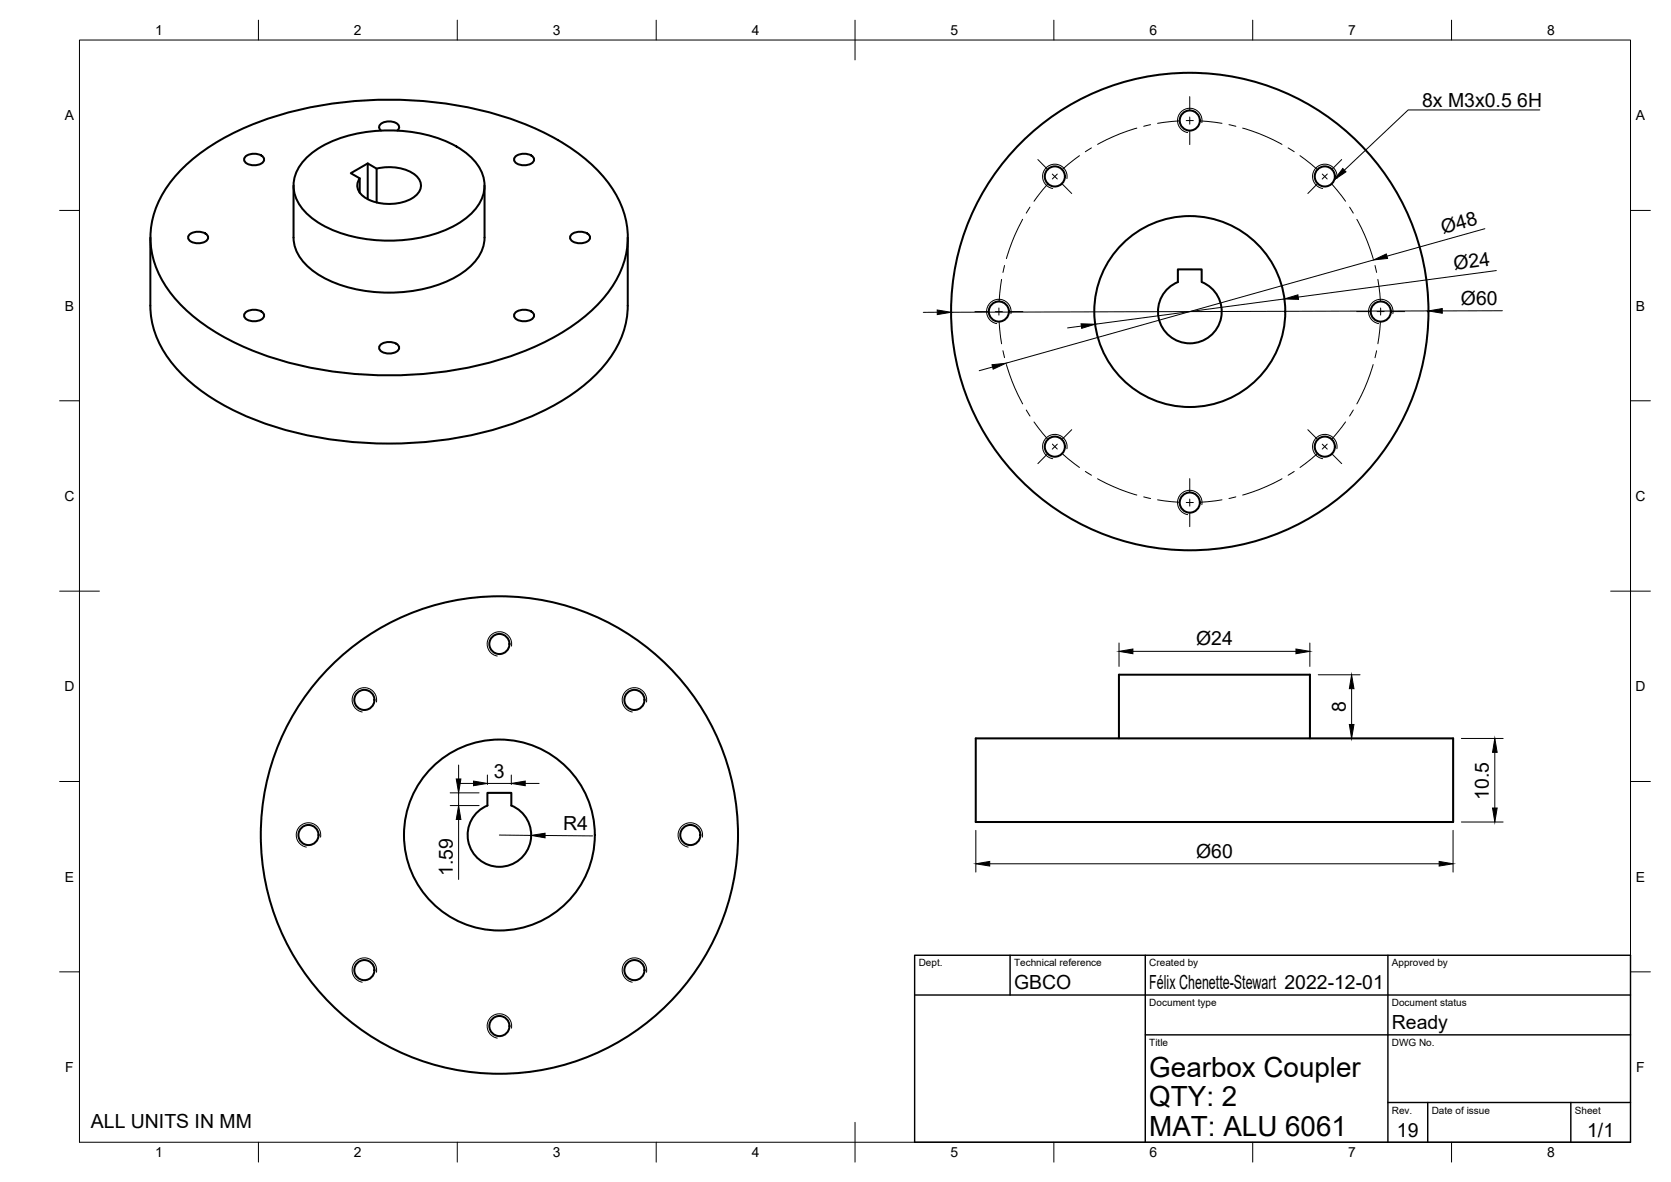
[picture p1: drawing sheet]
<svg xmlns="http://www.w3.org/2000/svg" width="420mm" height="297mm" viewBox="0 0 420 297" stroke-linecap="round" stroke-linejoin="round" font-family="sans-serif">
<!-- layer: Visible -->
<g fill="none" stroke="#000" stroke-width=".51">
<path d="M61.7 39.4a3.5 3.5 0 0 1 4.6 .3 1.58 1.58 0 0 1-1.8 1.8 3 3 0 0 1-3.1-1v-.8zM76.8 40a28.1 28.1 0 0 1 18.1-7.1 34.6 34.6 0 0 1 21.5 4.9 10.4 10.4 0 0 1 5.2 10.7 14.2 14.2 0 0 1-8.3 8.7 37.9 37.9 0 0 1-32.5-.8 12.3 12.3 0 0 1-7-9.1 9.5 9.5 0 0 1 3-7.3zM95.8 32.8a1.07 1.07 0 0 1-.5-1.1 1.07 1.07 0 0 1 .9-.8 3.6 3.6 0 0 1 4 .6 .96 .96 0 0 1-.3 1.3M129.6 39.4a3.5 3.5 0 0 1 4.6 .3 1.58 1.58 0 0 1-1.8 1.8 3 3 0 0 1-3.1-1v-.8zM37.8 59.7v17.1a24.6 24.6 0 0 0 8.2 17.5 61.5 61.5 0 0 0 28.5 14.4 99.2 99.2 0 0 0 56.9-3.1 51.1 51.1 0 0 0 20.1-13.2 23.9 23.9 0 0 0 6.3-15.6v-17.1M45.6 42.6a58.1 58.1 0 0 1 26.1-14.1 99.2 99.2 0 0 1 59.2 2.3 51 51 0 0 1 21 13.8 21.9 21.9 0 0 1 4 23.9 36.3 36.3 0 0 1-15.6 15.7 86.8 86.8 0 0 1-42.5 10.1 86.8 86.8 0 0 1-42.4-10.1 36.3 36.3 0 0 1-15.6-15.7 21.3 21.3 0 0 1 2.4-21.8zM47.6 59a3.5 3.5 0 0 1 4.7 .3 1.58 1.58 0 0 1-1.8 1.8 3 3 0 0 1-3.1-1v-.8zM73.8 46.6v13.1a11.2 11.2 0 0 0 5.7 8.9 35.6 35.6 0 0 0 24.7 4.4 25 25 0 0 0 15.3-7.4 9.5 9.5 0 0 0 2.3-5.9v-13.1M92.5 50v-8.9l2.2 1.3v8.5M92.5 41.1l-4.3 2.4 2.2 1.3v3.6M94.7 42.4a11.8 11.8 0 0 1 9.8 1.6 3.2 3.2 0 0 1-.2 5.3 12 12 0 0 1-12.8 .2 3.2 3.2 0 0 1-1-4.7M143.6 59a3.5 3.5 0 0 1 4.7 .3 1.58 1.58 0 0 1-1.8 1.8 3 3 0 0 1-3.1-1v-.8z"/>
<path d="M61.7 78.6a3.5 3.5 0 0 1 4.6 .3 1.58 1.58 0 0 1-1.8 1.8 3 3 0 0 1-3.1-1v-.8zM129.6 78.6a3.5 3.5 0 0 1 4.6 .3 1.58 1.58 0 0 1-1.8 1.8 3 3 0 0 1-3.1-1v-.8zM296.2 70.9a8 8 0 0 0-3.4 12.2 8 8 0 0 0 12.7 0 8 8 0 0 0-3.3-12.2v-3.2h-6v3.2M95.6 86.7a3.5 3.5 0 0 1 4.7 .3 1.58 1.58 0 0 1-1.8 1.8 3 3 0 0 1-3.1-1v-.8zM245.3 185.6h120.1v21h-120.1zM281.3 185.6v-16h48.1v16M122.6 202.4v-3.2h6v3.2M122.6 202.4a8 8 0 0 0-3.4 12.3 8 8 0 0 0 12.7 0 8 8 0 0 0-3.3-12.3"/>
<circle cx="299.2" cy="30.3" r="2.53"/>
<circle cx="265.2" cy="44.3" r="2.53"/>
<circle cx="333.1" cy="44.3" r="2.53"/>
<circle cx="251.2" cy="78.3" r="2.53"/>
<circle cx="299.2" cy="78.3" r="60"/>
<circle cx="299.2" cy="78.3" r="24"/>
<circle cx="347.2" cy="78.3" r="2.53"/>
<circle cx="265.2" cy="112.2" r="2.53"/>
<circle cx="333.1" cy="112.2" r="2.53"/>
<circle cx="299.2" cy="126.3" r="2.53"/>
<circle cx="91.6" cy="175.9" r="2.53"/>
<circle cx="125.6" cy="161.8" r="2.53"/>
<circle cx="159.5" cy="175.9" r="2.53"/>
<circle cx="77.6" cy="209.8" r="2.53"/>
<circle cx="125.6" cy="209.8" r="60"/>
<circle cx="125.6" cy="209.8" r="24"/>
<circle cx="173.6" cy="209.8" r="2.53"/>
<circle cx="91.6" cy="243.8" r="2.53"/>
<circle cx="125.6" cy="257.8" r="2.53"/>
<circle cx="159.5" cy="243.8" r="2.53"/>
</g>
<!-- layer: Visible Narrow -->
<g fill="none" stroke="#000" stroke-width=".25">
<path d="M302.2 30.8a3.1 3.1 0 0 0-2.5-3.5 3.1 3.1 0 0 0-3.6 2.5 3.1 3.1 0 0 0 2.5 3.5M268.3 44.9a3.1 3.1 0 0 0-2.5-3.6 3.1 3.1 0 0 0-3.6 2.5 3.1 3.1 0 0 0 2.5 3.6M336.1 44.9a3.1 3.1 0 0 0-2.5-3.6 3.1 3.1 0 0 0-3.5 2.5 3.1 3.1 0 0 0 2.5 3.6M254.2 78.8a3.1 3.1 0 0 0-2.5-3.5 3.1 3.1 0 0 0-3.6 2.5 3.1 3.1 0 0 0 2.5 3.5M350.2 78.8a3.1 3.1 0 0 0-2.5-3.5 3.1 3.1 0 0 0-3.5 2.5 3.1 3.1 0 0 0 2.5 3.5M268.3 112.8a3.1 3.1 0 0 0-2.5-3.6 3.1 3.1 0 0 0-3.6 2.5 3.1 3.1 0 0 0 2.5 3.6M336.1 112.8a3.1 3.1 0 0 0-2.5-3.6 3.1 3.1 0 0 0-3.5 2.5 3.1 3.1 0 0 0 2.5 3.6M302.2 126.8a3.1 3.1 0 0 0-2.5-3.5 3.1 3.1 0 0 0-3.6 2.5 3.1 3.1 0 0 0 2.5 3.5M94.7 176.4a3.1 3.1 0 0 0-2.5-3.5 3.1 3.1 0 0 0-3.6 2.5 3.1 3.1 0 0 0 2.5 3.5M128.6 162.4a3.1 3.1 0 0 0-2.5-3.6 3.1 3.1 0 0 0-3.6 2.5 3.1 3.1 0 0 0 2.5 3.6M162.6 176.4a3.1 3.1 0 0 0-2.5-3.5 3.1 3.1 0 0 0-3.6 2.5 3.1 3.1 0 0 0 2.5 3.5M80.6 210.4a3.1 3.1 0 0 0-2.5-3.6 3.1 3.1 0 0 0-3.6 2.5 3.1 3.1 0 0 0 2.5 3.6"/>
<path d="M176.6 210.4a3.1 3.1 0 0 0-2.5-3.6 3.1 3.1 0 0 0-3.6 2.5 3.1 3.1 0 0 0 2.5 3.6M94.7 244.3a3.1 3.1 0 0 0-2.5-3.5 3.1 3.1 0 0 0-3.6 2.5 3.1 3.1 0 0 0 2.5 3.5M128.6 258.4a3.1 3.1 0 0 0-2.5-3.6 3.1 3.1 0 0 0-3.6 2.5 3.1 3.1 0 0 0 2.5 3.6M162.6 244.3a3.1 3.1 0 0 0-2.5-3.5 3.1 3.1 0 0 0-3.6 2.5 3.1 3.1 0 0 0 2.5 3.5"/>
</g>
<!-- layer: BORDER -->
<g fill="none" stroke="#000" stroke-width=".25">
<path d="M20 10.1h390v276.9h-390zM65 5.1v5M115 5.1v5M165 5.1v5M215 5.1v10M265 5.1v5M315 5.1v5M365 5.1v5M15 52.9h5M410 52.9h5M15 100.7h5M410 100.7h5"/>
<path d="M15 148.6h10M405 148.6h10M15 196.4h5M410 196.4h5M15 244.2h5M410 244.2h5M65 287v5M115 287v5M165 287v5M215 282.1v9.9M265 287v5M315 287v5"/>
<path d="M365 287v5"/>
</g>
<!-- layer: TITLEBLOCK -->
<path d="M230 240.1h180v46.9h-180zM230 250h180M254 240.1v9.9M288 240.1v46.9M349 240.1v46.9M288 260.1h122M349 277.1h61M359 277.1v9.9M395 277.1v9.9" fill="none" stroke="#000" stroke-width=".36"/>
<!-- layer: Smart Centers -->
<g fill="none" stroke="#000" stroke-width=".25">
<path d="M271.4 39.1l-4.2 3.4M274.4 37.2l-1.5 .9M285.9 32.2l-4.2 1.4-5.7 2.7M289.3 31.3l-1.7 .4M296.5 30.4l-5.4 .6M299.1 24.3v3.3M299.1 29.4v1.8M299.1 33v3.3M300.1 30.3h-1.8M301.8 30.4l5.5 .6M309 31.3l1.7 .4M312.5 32.2l4.2 1.4 5.6 2.7"/>
<path d="M323.9 37.2l1.5 .9M326.9 39.1l4.3 3.4M257.1 55.1l-1.9 4-2.2 5.9M259 52.1l-1 1.5M261 40.1l2.3 2.4M263.4 46.3l-3.4 4.3M264.6 43.7l1.3 1.3M265.9 43.7l-1.3 1.3M267.1 46.3l2.4 2.3M331.2 46.3l-2.4 2.3M332.5 43.7l1.2 1.3M333.7 43.7l-1.2 1.3"/>
<path d="M334.9 46.3l3.4 4.3M337.4 40.1l-2.4 2.4M339.3 52.1l1 1.5M341.2 55.1l1.9 4 2.2 5.9M245.1 78.3h3.4M250.3 78.3h1.8M251.2 77.4v1.8M251.8 70.2l-.6 5.4M252.6 66.7l-.4 1.8M253.8 78.3h3.4M341.1 78.3h3.4M345.7 66.7l.4 1.8"/>
<path d="M346.3 78.3h1.7M346.5 70.2l.6 5.4M347.1 77.4v1.8M349.8 78.3h3.4M251.2 81l.6 5.4M252.2 88.1l.4 1.8M253 91.6l2.2 5.9 1.9 4M345.3 91.6l-2.2 5.9-1.9 4M346.1 88.1l-.4 1.8M347.1 81l-.6 5.4M258 103l1 1.5M260 106l3.4 4.3"/>
<path d="M263.3 114.1l-2.3 2.4M264.6 111.6l1.3 1.3M265.9 111.6l-1.3 1.3M267.2 114.1l4.2 3.4M269.5 108l-2.4 2.3M272.9 118.5l1.5 .9M325.4 118.5l-1.5 .9M328.8 108l2.4 2.3M331.2 114.1l-4.3 3.4M332.5 111.6l1.2 1.3M333.7 111.6l-1.2 1.3M335 114.1l2.4 2.4"/>
<path d="M338.3 106l-3.4 4.3M340.3 103l-1 1.5M276 120.3l5.7 2.7 4.1 1.4M287.6 124.9l1.7 .4M291.1 125.6l5.4 .6M299.1 120.3v3.3M299.1 125.4v1.8M299.1 129v3.3M300.1 126.3h-1.8M307.3 125.6l-5.5 .6M310.7 124.9l-1.7 .4M322.3 120.3l-5.6 2.7-4.2 1.4"/>
</g>
<!-- layer: FD_Dimensions -->
<g fill="none" stroke="#000" stroke-width=".25">
<path d="M373.4 57.5l-24.7 6.9M235.7 78.5h-3.5M322.9 75.1l-47.5 6.4M345.4 65.3l-92.5 26M359.2 78.1l-120 .4M376.2 68l-49.8 6.7M377.8 78.1h-15.2M249.6 92.2l-3.4 1M271.9 81.9l-3.5 .5M281.4 161.6v5.9M284.9 163.7h41M329.4 161.6v5.9"/>
<path d="M331.5 169.6h10.5M339.9 173.1v9M113.2 199.2h7.3M115.3 192.3v3.5M115.3 199.2v3.2M115.5 196.9h3.6M122.6 194.8v2.4M122.6 196.9h6M128.6 194.8v2.4M132.1 196.9h3.5M331.5 185.6h10.5M367.5 185.6h10.5"/>
<path d="M375.9 189.1v14M113.2 202.4h7.3M115.3 205.9v15.1M125.6 209.9h8M137.1 210l11.9 .1M245.4 208.7v10.5M248.9 217.1h113M365.4 208.7v10.5M367.5 206.6h10.5"/>
</g>
<g fill="#000" stroke="#000" stroke-width=".25">
<path d="M235.6 77.9l3.6 .6-3.5 .6zM322.9 75.1l3.4-1 .2 1.1zM345.4 65.3l3.2-1.5 .3 1.1zM359.2 78.1l3.4-.6v1.2zM249.4 91.7l3.5-.4-3.2 1.5zM271.8 81.4l3.6 .1-3.4 1zM281.4 163.7l3.5-.6v1.2zM325.9 163.1l3.5 .6-3.5 .6zM339.9 169.6l.5 3.5h-1.1zM114.7 195.8h1.2l-.6 3.4zM119.1 196.3l3.5 .6-3.5 .5zM128.6 196.9l3.5-.6v1.1z"/>
<path d="M339.3 182.1h1.1l-.5 3.5zM375.9 185.6l.5 3.5h-1.1zM115.3 202.4l.6 3.5h-1.2zM133.6 209.9l3.5-.5v1.2zM245.4 217.1l3.5-.6v1.1zM361.9 216.5l3.5 .6-3.5 .5zM375.3 203.1h1.1l-.5 3.5z"/>
</g>
<!-- layer: Hole Notes -->
<path d="M337.6 42.3l.8 .9-2.9 2z" fill="#000" stroke="#000" stroke-width=".25"/>
<path d="M387.2 27.6h-33.1l-16.1 15.2" fill="none" stroke="#000" stroke-width=".25"/>
<g font-size="7">
<text x="289" y="270.6">Gearbox Coupler</text>
<text x="289" y="278.1">QTY: 2</text>
<text x="289" y="285.5">MAT: ALU 6061</text>
</g>
<g font-size="4.9">
<text x="357.6" y="26.9">8x M3x0.5</text>
<text x="381.5" y="26.9">6H</text>
<text x="362.9" y="58.8" transform="rotate(-16 362.9 58.8)">Ø48</text>
<text x="365.7" y="67.8" transform="rotate(-8 365.7 67.8)">Ø24</text>
<text x="367.3" y="76.6">Ø60</text>
<text x="300.8" y="162.1">Ø24</text>
<text x="338.4" y="178.9" transform="rotate(-90 338.4 178.9)">8</text>
<text x="124.2" y="195.4">3</text>
<text x="374.4" y="201" transform="rotate(-90 374.4 201)">10.5</text>
<text x="141.6" y="208.6" transform="rotate(1 141.6 208.6)">R4</text>
<text x="300.8" y="215.5">Ø60</text>
<text x="113.9" y="220.1" transform="rotate(-90 113.9 220.1)">1.59</text>
<text x="255" y="248.5">GBCO</text>
<text x="289" y="248.5">Félix Chenette-Stewart 2022-12-01</text>
<text x="350" y="258.6">Ready</text>
<text x="22.9" y="283.6">ALL UNITS IN MM</text>
<text x="351.3" y="285.7">19</text>
<text x="399.1" y="285.7">1/1</text>
</g>
<g font-size="3.5">
<text x="39" y="8.8">1</text>
<text x="89" y="8.8">2</text>
<text x="139" y="8.8">3</text>
<text x="189" y="8.8">4</text>
<text x="239" y="8.8">5</text>
<text x="289" y="8.8">6</text>
<text x="339" y="8.8">7</text>
<text x="389" y="8.8">8</text>
<text x="16.3" y="30.2">A</text>
<text x="411.3" y="30.2">A</text>
<text x="16.3" y="78">B</text>
<text x="411.3" y="78">B</text>
<text x="16.2" y="125.9">C</text>
<text x="411.2" y="125.9">C</text>
<text x="16.2" y="173.7">D</text>
<text x="411.2" y="173.7">D</text>
<text x="16.3" y="221.6">E</text>
<text x="411.3" y="221.6">E</text>
<text x="16.4" y="269.4">F</text>
<text x="411.4" y="269.4">F</text>
<text x="39" y="290.8">1</text>
<text x="89" y="290.8">2</text>
<text x="139" y="290.8">3</text>
<text x="189" y="290.8">4</text>
<text x="239" y="290.8">5</text>
<text x="289" y="290.8">6</text>
<text x="339" y="290.8">7</text>
<text x="389" y="290.8">8</text>
</g>
<g font-size="2.5">
<text x="231" y="242.9">Dept.</text>
<text x="255" y="242.9">Technical reference</text>
<text x="289" y="242.9">Created by</text>
<text x="350" y="242.9">Approved by</text>
<text x="289" y="252.8">Document type</text>
<text x="350" y="252.8">Document status</text>
<text x="289" y="262.9">Title</text>
<text x="350" y="262.9">DWG No.</text>
<text x="350" y="279.9">Rev.</text>
<text x="360" y="279.9">Date of issue</text>
<text x="396" y="279.9">Sheet</text>
</g>
</svg>
